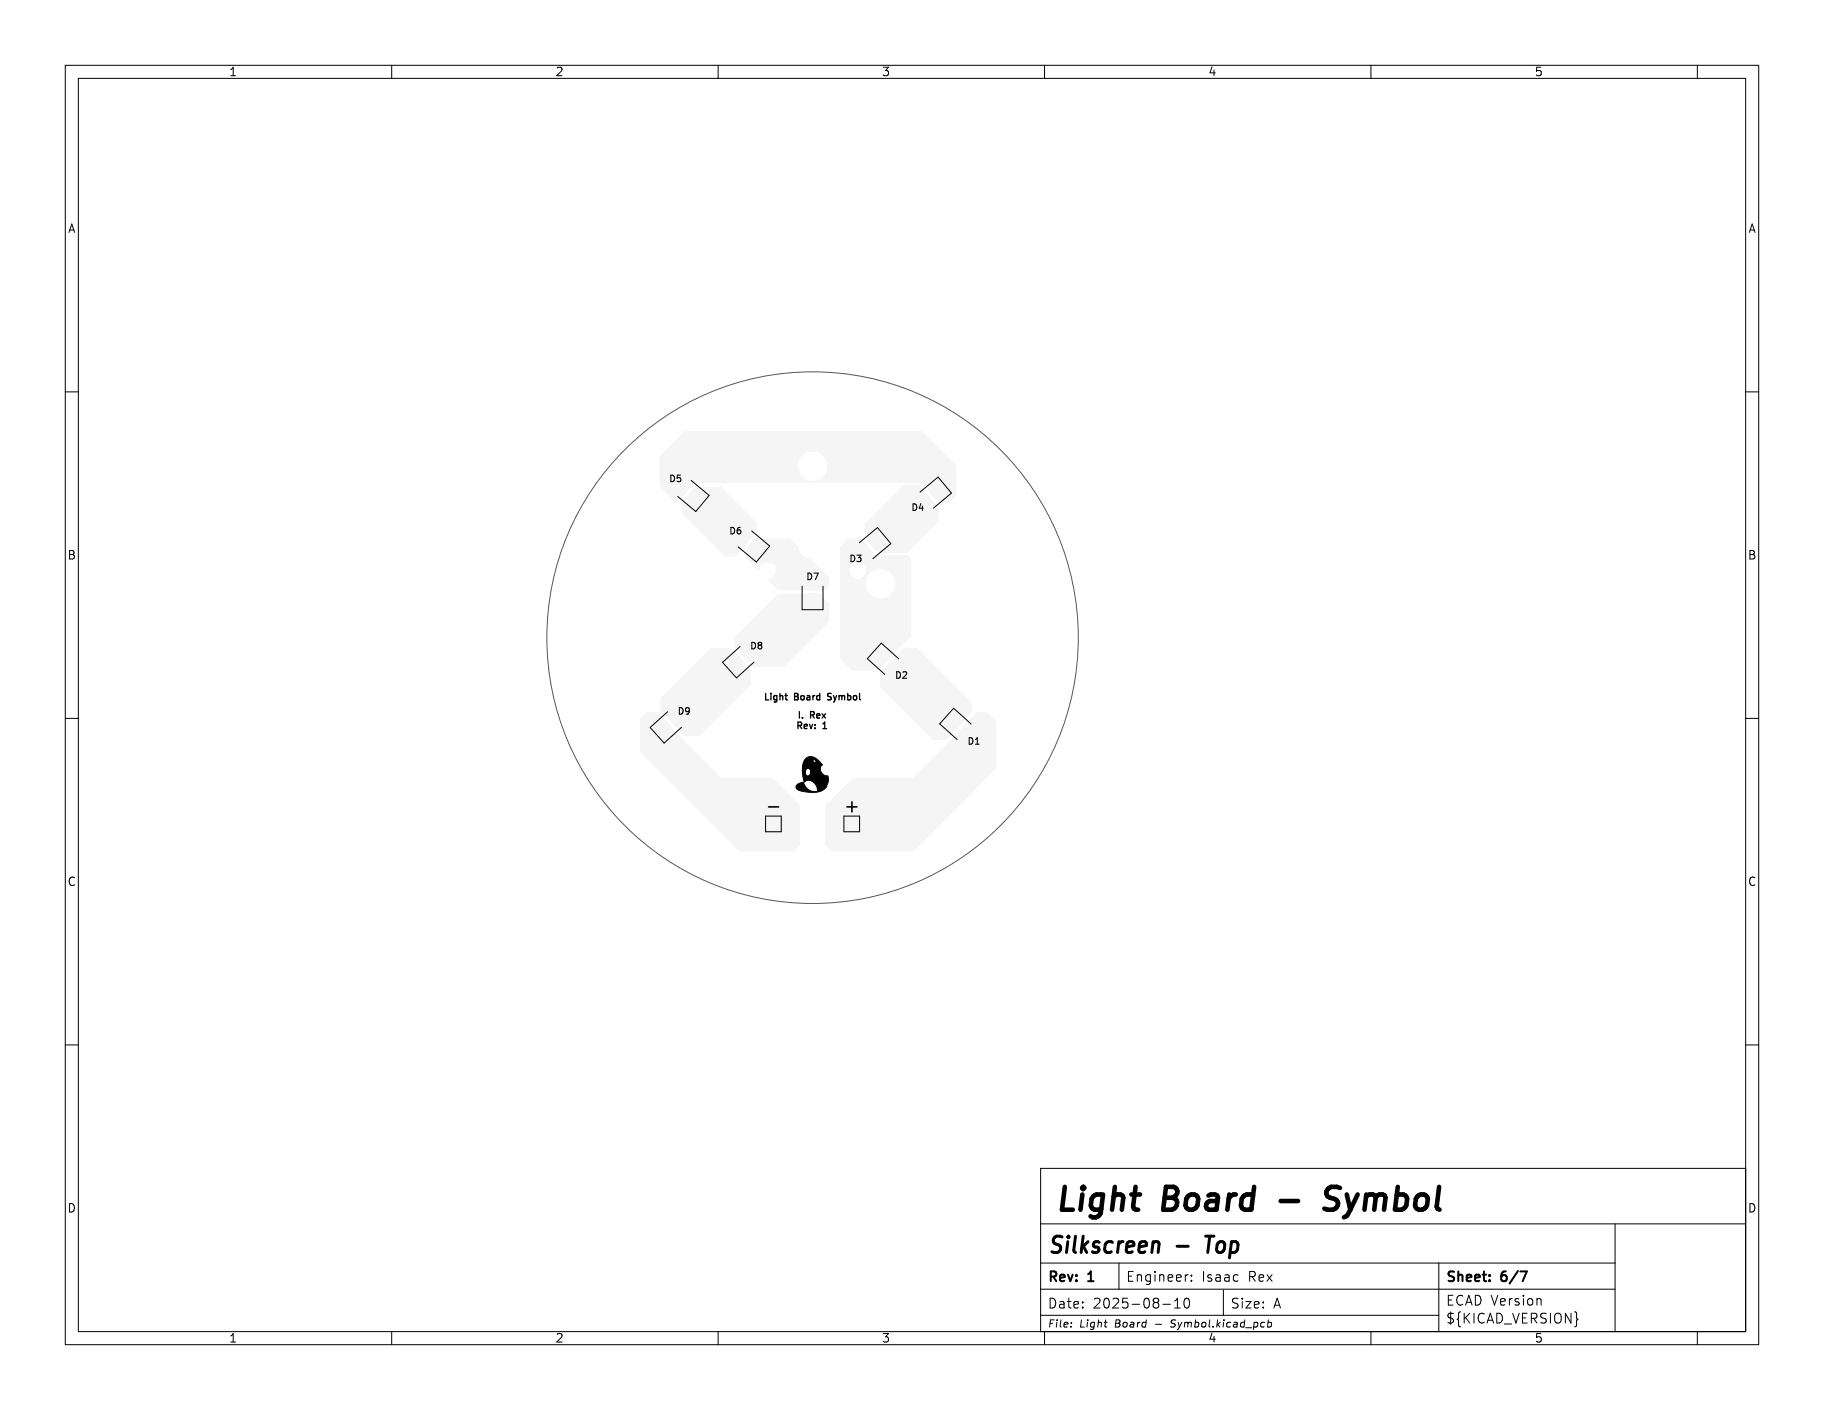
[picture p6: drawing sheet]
<svg xmlns="http://www.w3.org/2000/svg" width="279mm" height="216mm" viewBox="0 0 279 216" stroke-linecap="round" stroke-linejoin="round" font-family="sans-serif">
<g fill="#f5f5f5" stroke="#f5f5f5" stroke-width=".15">
<path d="M123.6 91l.2-.1 1.5 .1 .1 .2-.1 1.8-.2 .1-1.5-.1v-.2z"/>
<path d="M123.6 89.3l1.7-.1 .1 .2v.8l-.2 .1h-1.5l-.1-.2z"/>
<path d="M142.5 75l1.4-1.1 .2 .1 .9 1.1-1.4 1.3h-.2l-1-1v-.2z"/>
<path d="M141.1 76.1l.6-.5h.2l.9 1.2 .1 .2-.7 .5h-.1l-1-1.1z"/>
<path d="M115.4 82.8l.2-.1h.2l1.3 1.2v.3l-.9 1h-.3l-1.3-1.2v-.3z"/>
<path d="M114.2 81.6h.2l.6 .5v.2l-.9 1.1-.2 .1-.7-.5v-.2z"/>
<path d="M145.6 109.3h.2h.2l1.3 1.2v.3l-1 1h-.3l-1.3-1.2 .1-.3z"/>
<path d="M147.8 111.1h.2l.6 .5v.2l-1 1.2h-.2l-.6-.5v-.2z"/>
<path d="M133.2 82.7l1.5-1.1 .9 1.1 .1 .2-.1 .1-1.5 1.2-1-1.1v-.2z"/>
<path d="M131.8 83.9l.6-.5h.2l1 1.1v.2l-.6 .6h-.2l-1-1.2z"/>
<path d="M129.5 125.2h2v2h-2z"/>
<path d="M100.4 111.6l1.5-1.2 1 1 .1 .2-.1 .2-1.4 1.2-1.1-1.1v-.1z"/>
<path d="M102.4 109.8l.6-.5 .2-.1 1 1.2 .1 .1-.7 .6h-.1l-1.1-1.1z"/>
<path d="M117.5 125.2h2v2h-2z"/>
<path d="M111.5 101.6l1.5-1.2 1 1 .1 .2-1.4 1.3-.2 .1-1-1-.1-.2z"/>
<path d="M113.5 99.8l.6-.5h.2l1 1.1v.2l-.6 .5-.1 .1-1.1-1.2z"/>
<path d="M134.5 99.4l.2-.1h.2l1.3 1.2v.3l-1 1h-.3l-1.3-1.2 .1-.3z"/>
<path d="M136.7 101.2l.2-.1 .6 .6v.1l-1 1.2h-.2l-.6-.5v-.2z"/>
<path d="M106.1 75l.2-.1 .2 .1 1.3 1.1v.3l-.9 1.1-.3-.1-1.3-1.1v-.3z"/>
<path d="M104.9 73.9h.2l.6 .4 .1 .2-1 1.2-.2 .1-.6-.6-.1-.1z"/>
</g>
<g fill="#f5f5f5">
<path d="M128.7 83.6l1.2-1.2h1.9l2.3 2.6h4.8l.7 .7v11.7l-3.2 3.1-1.9 2.2h-4l-1.8-1.8v-11.5h3.9a2.25 2.25 0 0 0 3.3 2 2.25 2.25 0 0 0 .2-3.9 2.25 2.25 0 0 0-3.5 1.7v.2h-3.9v-2.1h1.4a1.25 1.25 0 0 0 1.8 1.2 1.25 1.25 0 0 0 .3-2.1 1.25 1.25 0 0 0-2 .7l-.1 .2h-1.4z"/>
<path d="M132.5 80.2l5.9-5.9h2.4l3 3.6v1.9l-4.9 4.9h-4.4l-2-2.4z"/>
<path d="M115.6 82.5h5.4l1.2 1.1a2.37 2.37 0 0 0 2.1 2.1l2.7 2.7v1.3l-.7 .7h-7.1l-1.6-1.7a1.28 1.28 0 0 0 1.2-1.3 1.28 1.28 0 0 0-1.2-1.2 1.28 1.28 0 0 0-1.3 1.1h-.2l-1.8-1.8 .1-1.4z"/>
<path d="M126.4 123.4l4.3-4.3h9.2l6.6-6.7 3.2-3.4h1.4l1.5 1.5v7.2l-12.7 12.7h-12.5l-1-1z"/>
<path d="M101.2 106.8l7.6-7.6h3.2l3 3.4-.1 2.4-7.7 7.7-2.5-.1-3.5-3.9z"/>
<path d="M101 69.9l4-3.9h36.1l5.4 5.3v4.5l-1.2 1.2h-1.5l-1.6-2-1.1-1h-34.8l-2.1 2.5-1 .1-2.2-2.2v-3h21.2a2.25 2.25 0 0 0 3.3 2 2.25 2.25 0 0 0 .2-3.9 2.25 2.25 0 0 0-3.5 1.7v.2h-21.2z"/>
<path d="M112.5 97.6l6.7-6.7h6.3l1.5 1.5v2.8l-7 7h-4.6l-2.9-3.2z"/>
<path d="M106.5 74.6l3.9-.1 5.5 5.5v1.3l-3.3 3.9h-1.6l-6.5-6.5v-1.7z"/>
<path d="M98 110.1l1.2-1.1h1.5l2.5 2.7 7.3 7.4h7.8l4.3 4.3v6l-1.1 1h-8.2l-15.3-15.3z"/>
<path d="M138.3 99.2h2.2l8.3 8.4v1.5l-3.9 4.3-2-.1-8.2-8.2 .1-1.9z"/>
</g>
<g fill="none" stroke="#000" stroke-width=".15">
<path d="M10 10h259.4v195.9h-259.4zM12 12h255.4v191.9h-255.4zM60 10v2M110 10v2M160 10v2M210 10v2M260 10v2M10 60h2M105.9 73.6l2.7 2.3-2 2.4-2.8-2.3M140.9 75.4l2.8-2.4 2 2.5-2.7 2.3M267.4 60h2M113.4 99l-2.7 2.4 2.1 2.4 2.7-2.4"/>
<path d="M115.1 81.3l2.8 2.3-2 2.5-2.8-2.3M122.9 89.8v3.6h3.2v-3.6M131.6 83.1l2.8-2.3 2.1 2.4-2.8 2.3M10 110h2M102.3 109l-2.7 2.4 2.1 2.4 2.7-2.4M137.7 100.9l-2.7-2.4-2.1 2.4 2.6 2.4M148.8 110.9l-2.7-2.4-2.2 2.3 2.7 2.4M267.4 110h2M117.3 125h2.4v2.4h-2.4zM129.3 125h2.4v2.4h-2.4zM10 160h2M159.4 178.9h108v25h-108z"/>
<path d="M267.4 160h2M159.4 197.4h88M159.4 193.4h88M159.4 187.4h108M171.4 193.4v4M178.1 199.7h1.2M179.9 199.2l.5-.4v1.5M181.5 198.9l.4-.1a.94 .94 0 0 1 0 1.5h-.2a.91 .91 0 0 1-.2-1.4zM181.9 195.2h.1M182.5 196v.2M182.5 195.3v.1M187.4 197.5v3.9"/>
<path d="M220.4 193.4v10.5M236 198.9l.1 .9M247.4 187.4v16.5M60 203.9v2M110 203.9v2M159.4 201.4h61M160 203.9v2M164.1 202.5v.1M179.3 203.1l.2 .1M179.5 202.2l-.1 .3M179.9 200.3h.9M194.2 202.5h.4l.2 .2-.2 .4h-.4"/>
<path d="M194.3 202.1l-.2 1.1M210 203.9v2M241.5 201.8l.2 .2-.2 .2M260 203.9v2"/>
</g>
<path d="M232.9 194.7h1l-.7 1.5" fill="none" stroke="#000" stroke-width=".3"/>
<path d="M177.3 190.1l.2 .1 .1 .3-.2 1.3M180.3 190.8h1.7M184.7 189.3h1.3" fill="none" stroke="#000" stroke-width=".45"/>
<path d="M196.2 183.9h2.6M204.7 184.9a1.48 1.48 0 0 1-1.8 .2M204.8 181.7h-.9a.86 .86 0 0 0-.7 .8 .86 .86 0 0 0 .5 .9l1 .3" fill="none" stroke="#000" stroke-width=".7"/>
<path d="M120.2 106.5h.4M120.4 106.2v.8l.2 .2" fill="none" stroke="#000" stroke-width=".2"/>
<path d="M117.7 123.6h1.6" fill="none" stroke="#000" stroke-width=".25"/>
<path d="M122.1 120.2l.9-.4a2.02 2.02 0 0 0 2.2 1.4 2.75 2.75 0 0 0 1.5-.9 2.62 2.62 0 0 1-2.8 1l-.8-.1a1.48 1.48 0 0 1-1.2-.6zM123.5 116.1a1.26 1.26 0 0 1 1.7 .2l.8 .8a.68 .68 0 0 0-.2 1.1l.4 .5 .6 .1a1.78 1.78 0 0 1-1.6 2.3 1.52 1.52 0 0 0-1.7-1.6l-.3 .3-.3-1.2v-.4h.5a.42 .42 0 0 0 .3 .6 .42 .42 0 0 0 .5-.4 .44 .44 0 0 0-.1-.6 .44 .44 0 0 0-.6 0l-.1 .4h-.5a3.4 3.4 0 0 1 .3-1.8h1.3a.24 .24 0 0 0 .2 .3 .24 .24 0 0 0 .3-.1 .24 .24 0 0 0-.2-.3 .24 .24 0 0 0-.3 .1h-1.3z" fill="#000" stroke="#000" stroke-width=".15"/>
<circle cx="124.5" cy="97.6" r="40.7" fill="none" stroke="#575757" stroke-width=".15"/>
<g font-size="4.9">
<text x="161.4" y="186.4">Light</text>
<text x="178.3" y="186.4">Board</text>
<text x="205.9" y="186.4">Symbol</text>
</g>
<g font-size="3.5">
<text x="160.4" y="192.6">Silkscreen</text>
<text x="185.7" y="192.6">Top</text>
</g>
<text font-size="2.8" x="129.1" y="124.8">+</text>
<g font-size="2.1">
<text x="160.4" y="196.7">Rev:</text>
<text x="166.8" y="196.7">1</text>
<text x="172.4" y="196.5">Engineer:</text>
<text x="184.1" y="196.5">Isaac</text>
<text x="191.3" y="196.5">Rex</text>
<text x="221.4" y="196.7">Sheet:</text>
<text x="230.1" y="196.7">6/7</text>
<text x="160.4" y="200.6">Date:</text>
<text x="167.4" y="200.6">2025-08-10</text>
<text x="188.4" y="200.6">Size:</text>
<text x="195" y="200.6">A</text>
<text x="221.4" y="200.1">ECAD Version</text>
<text x="221.4" y="202.9">${KICAD_VERSION}</text>
</g>
<g font-size="1.8">
<text x="35" y="11.9">1</text>
<text x="85" y="11.9">2</text>
<text x="135" y="11.9">3</text>
<text x="185" y="11.9">4</text>
<text x="235" y="11.9">5</text>
<text x="10.3" y="35.9">A</text>
<text x="267.7" y="35.9">A</text>
<text x="10.3" y="85.9">B</text>
<text x="267.7" y="85.9">B</text>
<text x="10.3" y="135.9">C</text>
<text x="267.7" y="135.9">C</text>
<text x="10.3" y="185.9">D</text>
<text x="267.7" y="185.9">D</text>
<text x="35" y="205.8">1</text>
<text x="85" y="205.8">2</text>
<text x="135" y="205.8">3</text>
<text x="185" y="205.8">4</text>
<text x="235" y="205.8">5</text>
</g>
<g font-size="1.5">
<text x="160.4" y="203.5">File:</text>
<text x="165.4" y="203.5">Light</text>
<text x="170.9" y="203.5">Board</text>
<text x="177.2" y="203.5">-</text>
<text x="179.8" y="203.5">Symbol.kicad_pcb</text>
</g>
<g font-size="1.4">
<text x="102.4" y="74">D5</text>
<text x="111.6" y="82">D6</text>
<text x="139.5" y="78.4">D4</text>
<text x="123.4" y="89">D7</text>
<text x="130" y="86.3">D3</text>
<text x="114.8" y="99.6">D8</text>
<text x="116.8" y="107.3">Light</text>
<text x="121.7" y="107.3">Board</text>
<text x="127.2" y="107.3">Symbol</text>
<text x="137" y="104.1">D2</text>
<text x="103.7" y="109.6">D9</text>
<text x="121.8" y="111.7">Rev:</text>
<text x="122" y="110.1">I.</text>
<text x="124.1" y="110.1">Rex</text>
<text x="126.1" y="111.7">1</text>
<text x="148.1" y="114.2">D1</text>
</g>
</svg>
